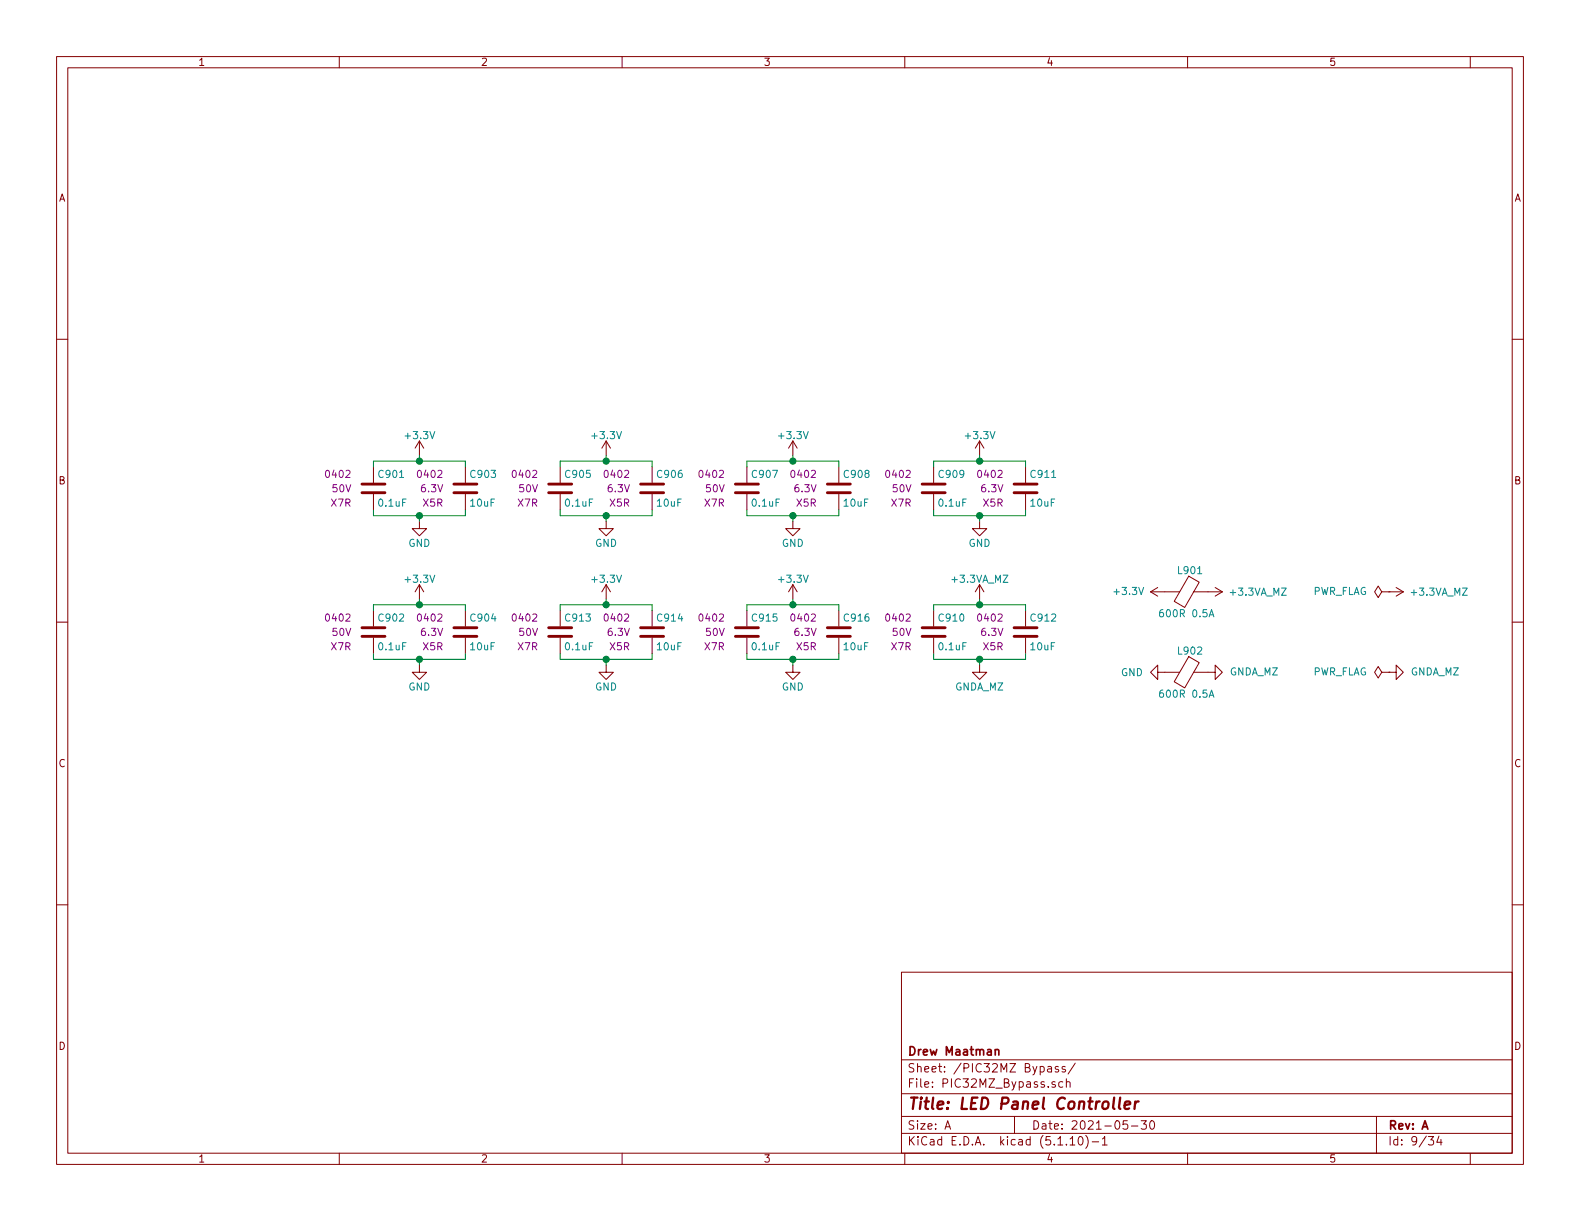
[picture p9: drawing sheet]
EESchema Schematic File Version 4
EELAYER 30 0
EELAYER END
$Descr A 11000 8500
encoding utf-8
Sheet 9 34
Title "LED Panel Controller"
Date "2021-05-30"
Rev "A"
Comp "Drew Maatman"
Comment1 ""
Comment2 ""
Comment3 ""
Comment4 ""
$EndDescr
$Comp
L Custom_Library:C_Custom C901
U 1 1
P 2600 3400
F 0 "C901" H 2625 3500 50  0000 L CNN
F 1 "0.1uF" H 2625 3300 50  0000 L CNN
F 2 "Capacitors_SMD:C_0402" H 2638 3250 50  0001 C CNN
F 3 "" H 2625 3500 50  0001 C CNN
F 4 "0402" H 2450 3500 50  0000 R CNN "display_footprint"
F 5 "50V" H 2450 3400 50  0000 R CNN "Voltage"
F 6 "X7R" H 2450 3300 50  0000 R CNN "Dielectric"
F 7 "490-10698-1-ND" H -1310 -3480 50  0001 C CNN "Digi-Key PN"
	1    2600 3400
	1    0    0    -1  
$EndComp
Wire Wire Line
	2600 3210 2600 3250
Wire Wire Line
	2600 3590 2600 3550
$Comp
L power:GND #PWR0906
U 1 1
P 4220 3630
F 0 "#PWR0906" H 4220 3380 50  0001 C CNN
F 1 "GND" H 4220 3480 50  0000 C CNN
F 2 "" H 4220 3630 50  0000 C CNN
F 3 "" H 4220 3630 50  0000 C CNN
	1    4220 3630
	1    0    0    -1  
$EndComp
$Comp
L Custom_Library:C_Custom C905
U 1 1
P 3900 3400
F 0 "C905" H 3925 3500 50  0000 L CNN
F 1 "0.1uF" H 3925 3300 50  0000 L CNN
F 2 "Capacitors_SMD:C_0402" H 3938 3250 50  0001 C CNN
F 3 "" H 3925 3500 50  0001 C CNN
F 4 "0402" H 3750 3500 50  0000 R CNN "display_footprint"
F 5 "50V" H 3750 3400 50  0000 R CNN "Voltage"
F 6 "X7R" H 3750 3300 50  0000 R CNN "Dielectric"
F 7 "490-10698-1-ND" H -10 -3480 50  0001 C CNN "Digi-Key PN"
	1    3900 3400
	1    0    0    -1  
$EndComp
Wire Wire Line
	3900 3210 3900 3250
Connection ~ 4220 3210
Wire Wire Line
	4540 3210 4540 3250
Wire Wire Line
	3900 3210 4220 3210
Wire Wire Line
	4220 3170 4220 3210
Wire Wire Line
	3900 3590 3900 3550
Connection ~ 4220 3590
Wire Wire Line
	4540 3590 4540 3550
Wire Wire Line
	3900 3590 4220 3590
Wire Wire Line
	4220 3210 4540 3210
Wire Wire Line
	4220 3590 4540 3590
Wire Wire Line
	4220 3590 4220 3630
$Comp
L power:GND #PWR0908
U 1 1
P 5520 3630
F 0 "#PWR0908" H 5520 3380 50  0001 C CNN
F 1 "GND" H 5520 3480 50  0000 C CNN
F 2 "" H 5520 3630 50  0000 C CNN
F 3 "" H 5520 3630 50  0000 C CNN
	1    5520 3630
	1    0    0    -1  
$EndComp
$Comp
L Custom_Library:C_Custom C907
U 1 1
P 5200 3400
F 0 "C907" H 5225 3500 50  0000 L CNN
F 1 "0.1uF" H 5225 3300 50  0000 L CNN
F 2 "Capacitors_SMD:C_0402" H 5238 3250 50  0001 C CNN
F 3 "" H 5225 3500 50  0001 C CNN
F 4 "0402" H 5050 3500 50  0000 R CNN "display_footprint"
F 5 "50V" H 5050 3400 50  0000 R CNN "Voltage"
F 6 "X7R" H 5050 3300 50  0000 R CNN "Dielectric"
F 7 "490-10698-1-ND" H 1290 -3480 50  0001 C CNN "Digi-Key PN"
	1    5200 3400
	1    0    0    -1  
$EndComp
Wire Wire Line
	5200 3210 5200 3250
Wire Wire Line
	5520 3170 5520 3210
Wire Wire Line
	5200 3590 5200 3550
Wire Wire Line
	5520 3590 5520 3630
$Comp
L power:GND #PWR0910
U 1 1
P 6820 3630
F 0 "#PWR0910" H 6820 3380 50  0001 C CNN
F 1 "GND" H 6820 3480 50  0000 C CNN
F 2 "" H 6820 3630 50  0000 C CNN
F 3 "" H 6820 3630 50  0000 C CNN
	1    6820 3630
	1    0    0    -1  
$EndComp
$Comp
L Custom_Library:C_Custom C909
U 1 1
P 6500 3400
F 0 "C909" H 6525 3500 50  0000 L CNN
F 1 "0.1uF" H 6525 3300 50  0000 L CNN
F 2 "Capacitors_SMD:C_0402" H 6538 3250 50  0001 C CNN
F 3 "" H 6525 3500 50  0001 C CNN
F 4 "0402" H 6350 3500 50  0000 R CNN "display_footprint"
F 5 "50V" H 6350 3400 50  0000 R CNN "Voltage"
F 6 "X7R" H 6350 3300 50  0000 R CNN "Dielectric"
F 7 "490-10698-1-ND" H 2590 -3480 50  0001 C CNN "Digi-Key PN"
	1    6500 3400
	1    0    0    -1  
$EndComp
Wire Wire Line
	6500 3210 6500 3250
Connection ~ 6820 3210
Wire Wire Line
	7140 3210 7140 3250
Wire Wire Line
	6500 3210 6820 3210
Wire Wire Line
	6820 3170 6820 3210
Wire Wire Line
	6500 3590 6500 3550
Connection ~ 6820 3590
Wire Wire Line
	7140 3590 7140 3550
Wire Wire Line
	6500 3590 6820 3590
Wire Wire Line
	6820 3210 7140 3210
Wire Wire Line
	6820 3590 7140 3590
Wire Wire Line
	6820 3590 6820 3630
$Comp
L power:GND #PWR0904
U 1 1
P 2920 4630
F 0 "#PWR0904" H 2920 4380 50  0001 C CNN
F 1 "GND" H 2920 4480 50  0000 C CNN
F 2 "" H 2920 4630 50  0000 C CNN
F 3 "" H 2920 4630 50  0000 C CNN
	1    2920 4630
	1    0    0    -1  
$EndComp
$Comp
L Custom_Library:C_Custom C902
U 1 1
P 2600 4400
F 0 "C902" H 2625 4500 50  0000 L CNN
F 1 "0.1uF" H 2625 4300 50  0000 L CNN
F 2 "Capacitors_SMD:C_0402" H 2638 4250 50  0001 C CNN
F 3 "" H 2625 4500 50  0001 C CNN
F 4 "0402" H 2450 4500 50  0000 R CNN "display_footprint"
F 5 "50V" H 2450 4400 50  0000 R CNN "Voltage"
F 6 "X7R" H 2450 4300 50  0000 R CNN "Dielectric"
F 7 "490-10698-1-ND" H -1310 -2480 50  0001 C CNN "Digi-Key PN"
	1    2600 4400
	1    0    0    -1  
$EndComp
Wire Wire Line
	2600 4210 2600 4250
Connection ~ 2920 4210
Wire Wire Line
	3240 4210 3240 4250
Wire Wire Line
	2600 4210 2920 4210
Wire Wire Line
	2920 4170 2920 4210
Wire Wire Line
	2600 4590 2600 4550
Connection ~ 2920 4590
Wire Wire Line
	3240 4590 3240 4550
Wire Wire Line
	2600 4590 2920 4590
Wire Wire Line
	2920 4210 3240 4210
Wire Wire Line
	2920 4590 3240 4590
Wire Wire Line
	2920 4590 2920 4630
Wire Wire Line
	6820 4590 6820 4630
Wire Wire Line
	7140 4590 7140 4550
Wire Wire Line
	6500 4590 6500 4550
Wire Wire Line
	6820 4170 6820 4210
Wire Wire Line
	7140 4210 7140 4250
Wire Wire Line
	6820 4210 7140 4210
Wire Wire Line
	6500 4210 6820 4210
Connection ~ 6820 4210
Wire Wire Line
	6500 4210 6500 4250
$Comp
L Custom_Library:C_Custom C910
U 1 1
P 6500 4400
F 0 "C910" H 6525 4500 50  0000 L CNN
F 1 "0.1uF" H 6525 4300 50  0000 L CNN
F 2 "Capacitors_SMD:C_0402" H 6538 4250 50  0001 C CNN
F 3 "" H 6525 4500 50  0001 C CNN
F 4 "0402" H 6350 4500 50  0000 R CNN "display_footprint"
F 5 "50V" H 6350 4400 50  0000 R CNN "Voltage"
F 6 "X7R" H 6350 4300 50  0000 R CNN "Dielectric"
F 7 "490-10698-1-ND" H 2590 -2480 50  0001 C CNN "Digi-Key PN"
	1    6500 4400
	1    0    0    -1  
$EndComp
$Comp
L Device:Ferrite_Bead L?
U 1 1
P 8260 4120
AR Path="/5CAD2D97/5CB5F840" Ref="L?"  Part="1" 
AR Path="/5CB25152/5CB5F840" Ref="L?"  Part="1" 
AR Path="/5E697934/5CB5F840" Ref="L?"  Part="1" 
AR Path="/5EAE2F02/5CB5F840" Ref="L?"  Part="1" 
AR Path="/5F5829B3/5CB5F840" Ref="L901"  Part="1" 
F 0 "L901" V 8110 4145 50  0000 C CNN
F 1 "600R 0.5A" V 8410 4120 50  0000 C CNN
F 2 "Inductors_SMD:L_0402" V 8190 4120 50  0001 C CNN
F 3 "~" H 8260 4120 50  0001 C CNN
F 4 "490-5441-1-ND" H -1270 360 50  0001 C CNN "Digi-Key PN"
	1    8260 4120
	0    1    1    0   
$EndComp
$Comp
L Device:Ferrite_Bead L?
U 1 1
P 8260 4680
AR Path="/5CAD2D97/5CB61DC3" Ref="L?"  Part="1" 
AR Path="/5CB25152/5CB61DC3" Ref="L?"  Part="1" 
AR Path="/5E697934/5CB61DC3" Ref="L?"  Part="1" 
AR Path="/5EAE2F02/5CB61DC3" Ref="L?"  Part="1" 
AR Path="/5F5829B3/5CB61DC3" Ref="L902"  Part="1" 
F 0 "L902" V 8110 4705 50  0000 C CNN
F 1 "600R 0.5A" V 8410 4680 50  0000 C CNN
F 2 "Inductors_SMD:L_0402" V 8190 4680 50  0001 C CNN
F 3 "~" H 8260 4680 50  0001 C CNN
F 4 "490-5441-1-ND" H -1270 920 50  0001 C CNN "Digi-Key PN"
	1    8260 4680
	0    1    1    0   
$EndComp
$Comp
L power:GND #PWR0914
U 1 1
P 8110 4680
F 0 "#PWR0914" H 8110 4430 50  0001 C CNN
F 1 "GND" V 8110 4530 50  0000 R CNN
F 2 "" H 8110 4680 50  0001 C CNN
F 3 "" H 8110 4680 50  0001 C CNN
	1    8110 4680
	0    1    1    0   
$EndComp
$Comp
L Custom_Library:C_Custom C?
U 1 1
P 3240 3400
AR Path="/5CB7718D/5E325341" Ref="C?"  Part="1" 
AR Path="/5E0DC082/5E325341" Ref="C?"  Part="1" 
AR Path="/5E0F9110/5E325341" Ref="C?"  Part="1" 
AR Path="/5A557C58/5E325341" Ref="C?"  Part="1" 
AR Path="/5CB25152/5E325341" Ref="C?"  Part="1" 
AR Path="/5E697934/5E325341" Ref="C?"  Part="1" 
AR Path="/5EAE2F02/5E325341" Ref="C?"  Part="1" 
AR Path="/5F5829B3/5E325341" Ref="C903"  Part="1" 
F 0 "C903" H 3265 3500 50  0000 L CNN
F 1 "10uF" H 3265 3300 50  0000 L CNN
F 2 "Capacitors_SMD:C_0402" H 3278 3250 50  0001 C CNN
F 3 "" H 3265 3500 50  0001 C CNN
F 4 "0402" H 3090 3500 50  0000 R CNN "display_footprint"
F 5 "6.3V" H 3090 3400 50  0000 R CNN "Voltage"
F 6 "X5R" H 3090 3300 50  0000 R CNN "Dielectric"
F 7 "1276-1451-1-ND" H 3240 3400 50  0001 C CNN "Digi-Key PN"
	1    3240 3400
	1    0    0    -1  
$EndComp
$Comp
L Custom_Library:C_Custom C?
U 1 1
P 4540 3400
AR Path="/5CB7718D/5E32800A" Ref="C?"  Part="1" 
AR Path="/5E0DC082/5E32800A" Ref="C?"  Part="1" 
AR Path="/5E0F9110/5E32800A" Ref="C?"  Part="1" 
AR Path="/5A557C58/5E32800A" Ref="C?"  Part="1" 
AR Path="/5CB25152/5E32800A" Ref="C?"  Part="1" 
AR Path="/5E697934/5E32800A" Ref="C?"  Part="1" 
AR Path="/5EAE2F02/5E32800A" Ref="C?"  Part="1" 
AR Path="/5F5829B3/5E32800A" Ref="C906"  Part="1" 
F 0 "C906" H 4565 3500 50  0000 L CNN
F 1 "10uF" H 4565 3300 50  0000 L CNN
F 2 "Capacitors_SMD:C_0402" H 4578 3250 50  0001 C CNN
F 3 "" H 4565 3500 50  0001 C CNN
F 4 "0402" H 4390 3500 50  0000 R CNN "display_footprint"
F 5 "6.3V" H 4390 3400 50  0000 R CNN "Voltage"
F 6 "X5R" H 4390 3300 50  0000 R CNN "Dielectric"
F 7 "1276-1451-1-ND" H 4540 3400 50  0001 C CNN "Digi-Key PN"
	1    4540 3400
	1    0    0    -1  
$EndComp
$Comp
L Custom_Library:C_Custom C?
U 1 1
P 7140 3400
AR Path="/5CB7718D/5E32A559" Ref="C?"  Part="1" 
AR Path="/5E0DC082/5E32A559" Ref="C?"  Part="1" 
AR Path="/5E0F9110/5E32A559" Ref="C?"  Part="1" 
AR Path="/5A557C58/5E32A559" Ref="C?"  Part="1" 
AR Path="/5CB25152/5E32A559" Ref="C?"  Part="1" 
AR Path="/5E697934/5E32A559" Ref="C?"  Part="1" 
AR Path="/5EAE2F02/5E32A559" Ref="C?"  Part="1" 
AR Path="/5F5829B3/5E32A559" Ref="C911"  Part="1" 
F 0 "C911" H 7165 3500 50  0000 L CNN
F 1 "10uF" H 7165 3300 50  0000 L CNN
F 2 "Capacitors_SMD:C_0402" H 7178 3250 50  0001 C CNN
F 3 "" H 7165 3500 50  0001 C CNN
F 4 "0402" H 6990 3500 50  0000 R CNN "display_footprint"
F 5 "6.3V" H 6990 3400 50  0000 R CNN "Voltage"
F 6 "X5R" H 6990 3300 50  0000 R CNN "Dielectric"
F 7 "1276-1451-1-ND" H 7140 3400 50  0001 C CNN "Digi-Key PN"
	1    7140 3400
	1    0    0    -1  
$EndComp
$Comp
L power:PWR_FLAG #FLG0901
U 1 1
P 9670 4120
F 0 "#FLG0901" H 9670 4195 50  0001 C CNN
F 1 "PWR_FLAG" V 9670 4270 50  0000 L CNN
F 2 "" H 9670 4120 50  0001 C CNN
F 3 "~" H 9670 4120 50  0001 C CNN
	1    9670 4120
	0    -1   -1   0   
$EndComp
$Comp
L power:PWR_FLAG #FLG0902
U 1 1
P 9670 4680
F 0 "#FLG0902" H 9670 4755 50  0001 C CNN
F 1 "PWR_FLAG" V 9670 4830 50  0000 L CNN
F 2 "" H 9670 4680 50  0001 C CNN
F 3 "~" H 9670 4680 50  0001 C CNN
	1    9670 4680
	0    -1   -1   0   
$EndComp
$Comp
L power:+3.3V #PWR0909
U 1 1
P 6820 3170
F 0 "#PWR0909" H 6820 3020 50  0001 C CNN
F 1 "+3.3V" H 6820 3310 50  0000 C CNN
F 2 "" H 6820 3170 50  0001 C CNN
F 3 "" H 6820 3170 50  0001 C CNN
	1    6820 3170
	1    0    0    -1  
$EndComp
$Comp
L power:+3.3V #PWR0907
U 1 1
P 5520 3170
F 0 "#PWR0907" H 5520 3020 50  0001 C CNN
F 1 "+3.3V" H 5520 3310 50  0000 C CNN
F 2 "" H 5520 3170 50  0001 C CNN
F 3 "" H 5520 3170 50  0001 C CNN
	1    5520 3170
	1    0    0    -1  
$EndComp
$Comp
L power:+3.3V #PWR0905
U 1 1
P 4220 3170
F 0 "#PWR0905" H 4220 3020 50  0001 C CNN
F 1 "+3.3V" H 4220 3310 50  0000 C CNN
F 2 "" H 4220 3170 50  0001 C CNN
F 3 "" H 4220 3170 50  0001 C CNN
	1    4220 3170
	1    0    0    -1  
$EndComp
$Comp
L power:+3.3V #PWR0903
U 1 1
P 2920 4170
F 0 "#PWR0903" H 2920 4020 50  0001 C CNN
F 1 "+3.3V" H 2920 4310 50  0000 C CNN
F 2 "" H 2920 4170 50  0001 C CNN
F 3 "" H 2920 4170 50  0001 C CNN
	1    2920 4170
	1    0    0    -1  
$EndComp
$Comp
L power:+3.3V #PWR0913
U 1 1
P 8110 4120
F 0 "#PWR0913" H 8110 3970 50  0001 C CNN
F 1 "+3.3V" V 8110 4260 50  0000 L CNN
F 2 "" H 8110 4120 50  0001 C CNN
F 3 "" H 8110 4120 50  0001 C CNN
	1    8110 4120
	0    -1   -1   0   
$EndComp
$Comp
L Custom_Library:GNDA_MZ #PWR0912
U 1 1
P 6820 4630
F 0 "#PWR0912" H 6820 4380 50  0001 C CNN
F 1 "GNDA_MZ" H 6820 4480 50  0000 C CNN
F 2 "" H 6820 4630 50  0001 C CNN
F 3 "" H 6820 4630 50  0001 C CNN
	1    6820 4630
	1    0    0    -1  
$EndComp
$Comp
L Custom_Library:GNDA_MZ #PWR0916
U 1 1
P 8410 4680
F 0 "#PWR0916" H 8410 4430 50  0001 C CNN
F 1 "GNDA_MZ" V 8410 4530 50  0000 R CNN
F 2 "" H 8410 4680 50  0001 C CNN
F 3 "" H 8410 4680 50  0001 C CNN
	1    8410 4680
	0    -1   -1   0   
$EndComp
$Comp
L Custom_Library:GNDA_MZ #PWR0918
U 1 1
P 9670 4680
F 0 "#PWR0918" H 9670 4430 50  0001 C CNN
F 1 "GNDA_MZ" V 9670 4530 50  0000 R CNN
F 2 "" H 9670 4680 50  0001 C CNN
F 3 "" H 9670 4680 50  0001 C CNN
	1    9670 4680
	0    -1   -1   0   
$EndComp
$Comp
L Custom_Library:+3.3VA_MZ #PWR0911
U 1 1
P 6820 4170
F 0 "#PWR0911" H 6820 4020 50  0001 C CNN
F 1 "+3.3VA_MZ" H 6820 4310 50  0000 C CNN
F 2 "" H 6820 4170 50  0001 C CNN
F 3 "" H 6820 4170 50  0001 C CNN
	1    6820 4170
	1    0    0    -1  
$EndComp
$Comp
L Custom_Library:+3.3VA_MZ #PWR0915
U 1 1
P 8410 4120
F 0 "#PWR0915" H 8410 3970 50  0001 C CNN
F 1 "+3.3VA_MZ" V 8410 4260 50  0000 L CNN
F 2 "" H 8410 4120 50  0001 C CNN
F 3 "" H 8410 4120 50  0001 C CNN
	1    8410 4120
	0    1    1    0   
$EndComp
$Comp
L Custom_Library:+3.3VA_MZ #PWR0917
U 1 1
P 9670 4120
F 0 "#PWR0917" H 9670 3970 50  0001 C CNN
F 1 "+3.3VA_MZ" V 9670 4260 50  0000 L CNN
F 2 "" H 9670 4120 50  0001 C CNN
F 3 "" H 9670 4120 50  0001 C CNN
	1    9670 4120
	0    1    1    0   
$EndComp
$Comp
L power:+3.3V #PWR0901
U 1 1
P 2920 3170
F 0 "#PWR0901" H 2920 3020 50  0001 C CNN
F 1 "+3.3V" H 2920 3310 50  0000 C CNN
F 2 "" H 2920 3170 50  0001 C CNN
F 3 "" H 2920 3170 50  0001 C CNN
	1    2920 3170
	1    0    0    -1  
$EndComp
Wire Wire Line
	2920 3590 2920 3630
Wire Wire Line
	3240 3590 3240 3550
Wire Wire Line
	2920 3590 3240 3590
Wire Wire Line
	2600 3590 2920 3590
Connection ~ 2920 3590
Wire Wire Line
	2920 3170 2920 3210
Wire Wire Line
	3240 3210 3240 3250
Wire Wire Line
	2920 3210 3240 3210
Wire Wire Line
	2600 3210 2920 3210
Connection ~ 2920 3210
$Comp
L power:GND #PWR0902
U 1 1
P 2920 3630
F 0 "#PWR0902" H 2920 3380 50  0001 C CNN
F 1 "GND" H 2920 3480 50  0000 C CNN
F 2 "" H 2920 3630 50  0000 C CNN
F 3 "" H 2920 3630 50  0000 C CNN
	1    2920 3630
	1    0    0    -1  
$EndComp
Wire Wire Line
	5200 3210 5520 3210
Wire Wire Line
	5200 3590 5520 3590
Connection ~ 5520 3210
Wire Wire Line
	5520 3210 5840 3210
Connection ~ 5520 3590
Wire Wire Line
	5520 3590 5840 3590
Wire Wire Line
	5840 3210 5840 3250
Wire Wire Line
	5840 3590 5840 3550
$Comp
L Custom_Library:C_Custom C?
U 1 1
P 5840 3400
AR Path="/5CB7718D/5F6EBB55" Ref="C?"  Part="1" 
AR Path="/5E0DC082/5F6EBB55" Ref="C?"  Part="1" 
AR Path="/5E0F9110/5F6EBB55" Ref="C?"  Part="1" 
AR Path="/5A557C58/5F6EBB55" Ref="C?"  Part="1" 
AR Path="/5CB25152/5F6EBB55" Ref="C?"  Part="1" 
AR Path="/5E697934/5F6EBB55" Ref="C?"  Part="1" 
AR Path="/5EAE2F02/5F6EBB55" Ref="C?"  Part="1" 
AR Path="/5F5829B3/5F6EBB55" Ref="C908"  Part="1" 
F 0 "C908" H 5865 3500 50  0000 L CNN
F 1 "10uF" H 5865 3300 50  0000 L CNN
F 2 "Capacitors_SMD:C_0402" H 5878 3250 50  0001 C CNN
F 3 "" H 5865 3500 50  0001 C CNN
F 4 "0402" H 5690 3500 50  0000 R CNN "display_footprint"
F 5 "6.3V" H 5690 3400 50  0000 R CNN "Voltage"
F 6 "X5R" H 5690 3300 50  0000 R CNN "Dielectric"
F 7 "1276-1451-1-ND" H 5840 3400 50  0001 C CNN "Digi-Key PN"
	1    5840 3400
	1    0    0    -1  
$EndComp
$Comp
L Custom_Library:C_Custom C?
U 1 1
P 3240 4400
AR Path="/5CB7718D/5F6F14C0" Ref="C?"  Part="1" 
AR Path="/5E0DC082/5F6F14C0" Ref="C?"  Part="1" 
AR Path="/5E0F9110/5F6F14C0" Ref="C?"  Part="1" 
AR Path="/5A557C58/5F6F14C0" Ref="C?"  Part="1" 
AR Path="/5CB25152/5F6F14C0" Ref="C?"  Part="1" 
AR Path="/5E697934/5F6F14C0" Ref="C?"  Part="1" 
AR Path="/5EAE2F02/5F6F14C0" Ref="C?"  Part="1" 
AR Path="/5F5829B3/5F6F14C0" Ref="C904"  Part="1" 
F 0 "C904" H 3265 4500 50  0000 L CNN
F 1 "10uF" H 3265 4300 50  0000 L CNN
F 2 "Capacitors_SMD:C_0402" H 3278 4250 50  0001 C CNN
F 3 "" H 3265 4500 50  0001 C CNN
F 4 "0402" H 3090 4500 50  0000 R CNN "display_footprint"
F 5 "6.3V" H 3090 4400 50  0000 R CNN "Voltage"
F 6 "X5R" H 3090 4300 50  0000 R CNN "Dielectric"
F 7 "1276-1451-1-ND" H 3240 4400 50  0001 C CNN "Digi-Key PN"
	1    3240 4400
	1    0    0    -1  
$EndComp
Wire Wire Line
	6500 4590 6820 4590
$Comp
L Custom_Library:C_Custom C?
U 1 1
P 7140 4400
AR Path="/5CB7718D/5F6F395B" Ref="C?"  Part="1" 
AR Path="/5E0DC082/5F6F395B" Ref="C?"  Part="1" 
AR Path="/5E0F9110/5F6F395B" Ref="C?"  Part="1" 
AR Path="/5A557C58/5F6F395B" Ref="C?"  Part="1" 
AR Path="/5CB25152/5F6F395B" Ref="C?"  Part="1" 
AR Path="/5E697934/5F6F395B" Ref="C?"  Part="1" 
AR Path="/5EAE2F02/5F6F395B" Ref="C?"  Part="1" 
AR Path="/5F5829B3/5F6F395B" Ref="C912"  Part="1" 
F 0 "C912" H 7165 4500 50  0000 L CNN
F 1 "10uF" H 7165 4300 50  0000 L CNN
F 2 "Capacitors_SMD:C_0402" H 7178 4250 50  0001 C CNN
F 3 "" H 7165 4500 50  0001 C CNN
F 4 "0402" H 6990 4500 50  0000 R CNN "display_footprint"
F 5 "6.3V" H 6990 4400 50  0000 R CNN "Voltage"
F 6 "X5R" H 6990 4300 50  0000 R CNN "Dielectric"
F 7 "1276-1451-1-ND" H 7140 4400 50  0001 C CNN "Digi-Key PN"
	1    7140 4400
	1    0    0    -1  
$EndComp
Connection ~ 6820 4590
Wire Wire Line
	6820 4590 7140 4590
$Comp
L power:GND #PWR0920
U 1 1
P 4220 4630
F 0 "#PWR0920" H 4220 4380 50  0001 C CNN
F 1 "GND" H 4220 4480 50  0000 C CNN
F 2 "" H 4220 4630 50  0000 C CNN
F 3 "" H 4220 4630 50  0000 C CNN
	1    4220 4630
	1    0    0    -1  
$EndComp
$Comp
L Custom_Library:C_Custom C913
U 1 1
P 3900 4400
F 0 "C913" H 3925 4500 50  0000 L CNN
F 1 "0.1uF" H 3925 4300 50  0000 L CNN
F 2 "Capacitors_SMD:C_0402" H 3938 4250 50  0001 C CNN
F 3 "" H 3925 4500 50  0001 C CNN
F 4 "0402" H 3750 4500 50  0000 R CNN "display_footprint"
F 5 "50V" H 3750 4400 50  0000 R CNN "Voltage"
F 6 "X7R" H 3750 4300 50  0000 R CNN "Dielectric"
F 7 "490-10698-1-ND" H -10 -2480 50  0001 C CNN "Digi-Key PN"
	1    3900 4400
	1    0    0    -1  
$EndComp
Wire Wire Line
	3900 4210 3900 4250
Connection ~ 4220 4210
Wire Wire Line
	4540 4210 4540 4250
Wire Wire Line
	3900 4210 4220 4210
Wire Wire Line
	4220 4170 4220 4210
Wire Wire Line
	3900 4590 3900 4550
Connection ~ 4220 4590
Wire Wire Line
	4540 4590 4540 4550
Wire Wire Line
	3900 4590 4220 4590
Wire Wire Line
	4220 4210 4540 4210
Wire Wire Line
	4220 4590 4540 4590
Wire Wire Line
	4220 4590 4220 4630
$Comp
L power:GND #PWR0922
U 1 1
P 5520 4630
F 0 "#PWR0922" H 5520 4380 50  0001 C CNN
F 1 "GND" H 5520 4480 50  0000 C CNN
F 2 "" H 5520 4630 50  0000 C CNN
F 3 "" H 5520 4630 50  0000 C CNN
	1    5520 4630
	1    0    0    -1  
$EndComp
$Comp
L Custom_Library:C_Custom C915
U 1 1
P 5200 4400
F 0 "C915" H 5225 4500 50  0000 L CNN
F 1 "0.1uF" H 5225 4300 50  0000 L CNN
F 2 "Capacitors_SMD:C_0402" H 5238 4250 50  0001 C CNN
F 3 "" H 5225 4500 50  0001 C CNN
F 4 "0402" H 5050 4500 50  0000 R CNN "display_footprint"
F 5 "50V" H 5050 4400 50  0000 R CNN "Voltage"
F 6 "X7R" H 5050 4300 50  0000 R CNN "Dielectric"
F 7 "490-10698-1-ND" H 1290 -2480 50  0001 C CNN "Digi-Key PN"
	1    5200 4400
	1    0    0    -1  
$EndComp
Wire Wire Line
	5200 4210 5200 4250
Wire Wire Line
	5520 4170 5520 4210
Wire Wire Line
	5200 4590 5200 4550
Wire Wire Line
	5520 4590 5520 4630
$Comp
L Custom_Library:C_Custom C?
U 1 1
P 4540 4400
AR Path="/5CB7718D/60696F15" Ref="C?"  Part="1" 
AR Path="/5E0DC082/60696F15" Ref="C?"  Part="1" 
AR Path="/5E0F9110/60696F15" Ref="C?"  Part="1" 
AR Path="/5A557C58/60696F15" Ref="C?"  Part="1" 
AR Path="/5CB25152/60696F15" Ref="C?"  Part="1" 
AR Path="/5E697934/60696F15" Ref="C?"  Part="1" 
AR Path="/5EAE2F02/60696F15" Ref="C?"  Part="1" 
AR Path="/5F5829B3/60696F15" Ref="C914"  Part="1" 
F 0 "C914" H 4565 4500 50  0000 L CNN
F 1 "10uF" H 4565 4300 50  0000 L CNN
F 2 "Capacitors_SMD:C_0402" H 4578 4250 50  0001 C CNN
F 3 "" H 4565 4500 50  0001 C CNN
F 4 "0402" H 4390 4500 50  0000 R CNN "display_footprint"
F 5 "6.3V" H 4390 4400 50  0000 R CNN "Voltage"
F 6 "X5R" H 4390 4300 50  0000 R CNN "Dielectric"
F 7 "1276-1451-1-ND" H 4540 4400 50  0001 C CNN "Digi-Key PN"
	1    4540 4400
	1    0    0    -1  
$EndComp
$Comp
L power:+3.3V #PWR0921
U 1 1
P 5520 4170
F 0 "#PWR0921" H 5520 4020 50  0001 C CNN
F 1 "+3.3V" H 5520 4310 50  0000 C CNN
F 2 "" H 5520 4170 50  0001 C CNN
F 3 "" H 5520 4170 50  0001 C CNN
	1    5520 4170
	1    0    0    -1  
$EndComp
$Comp
L power:+3.3V #PWR0919
U 1 1
P 4220 4170
F 0 "#PWR0919" H 4220 4020 50  0001 C CNN
F 1 "+3.3V" H 4220 4310 50  0000 C CNN
F 2 "" H 4220 4170 50  0001 C CNN
F 3 "" H 4220 4170 50  0001 C CNN
	1    4220 4170
	1    0    0    -1  
$EndComp
Wire Wire Line
	5200 4210 5520 4210
Wire Wire Line
	5200 4590 5520 4590
Connection ~ 5520 4210
Wire Wire Line
	5520 4210 5840 4210
Connection ~ 5520 4590
Wire Wire Line
	5520 4590 5840 4590
Wire Wire Line
	5840 4210 5840 4250
Wire Wire Line
	5840 4590 5840 4550
$Comp
L Custom_Library:C_Custom C?
U 1 1
P 5840 4400
AR Path="/5CB7718D/60696F3F" Ref="C?"  Part="1" 
AR Path="/5E0DC082/60696F3F" Ref="C?"  Part="1" 
AR Path="/5E0F9110/60696F3F" Ref="C?"  Part="1" 
AR Path="/5A557C58/60696F3F" Ref="C?"  Part="1" 
AR Path="/5CB25152/60696F3F" Ref="C?"  Part="1" 
AR Path="/5E697934/60696F3F" Ref="C?"  Part="1" 
AR Path="/5EAE2F02/60696F3F" Ref="C?"  Part="1" 
AR Path="/5F5829B3/60696F3F" Ref="C916"  Part="1" 
F 0 "C916" H 5865 4500 50  0000 L CNN
F 1 "10uF" H 5865 4300 50  0000 L CNN
F 2 "Capacitors_SMD:C_0402" H 5878 4250 50  0001 C CNN
F 3 "" H 5865 4500 50  0001 C CNN
F 4 "0402" H 5690 4500 50  0000 R CNN "display_footprint"
F 5 "6.3V" H 5690 4400 50  0000 R CNN "Voltage"
F 6 "X5R" H 5690 4300 50  0000 R CNN "Dielectric"
F 7 "1276-1451-1-ND" H 5840 4400 50  0001 C CNN "Digi-Key PN"
	1    5840 4400
	1    0    0    -1  
$EndComp
$EndSCHEMATC
